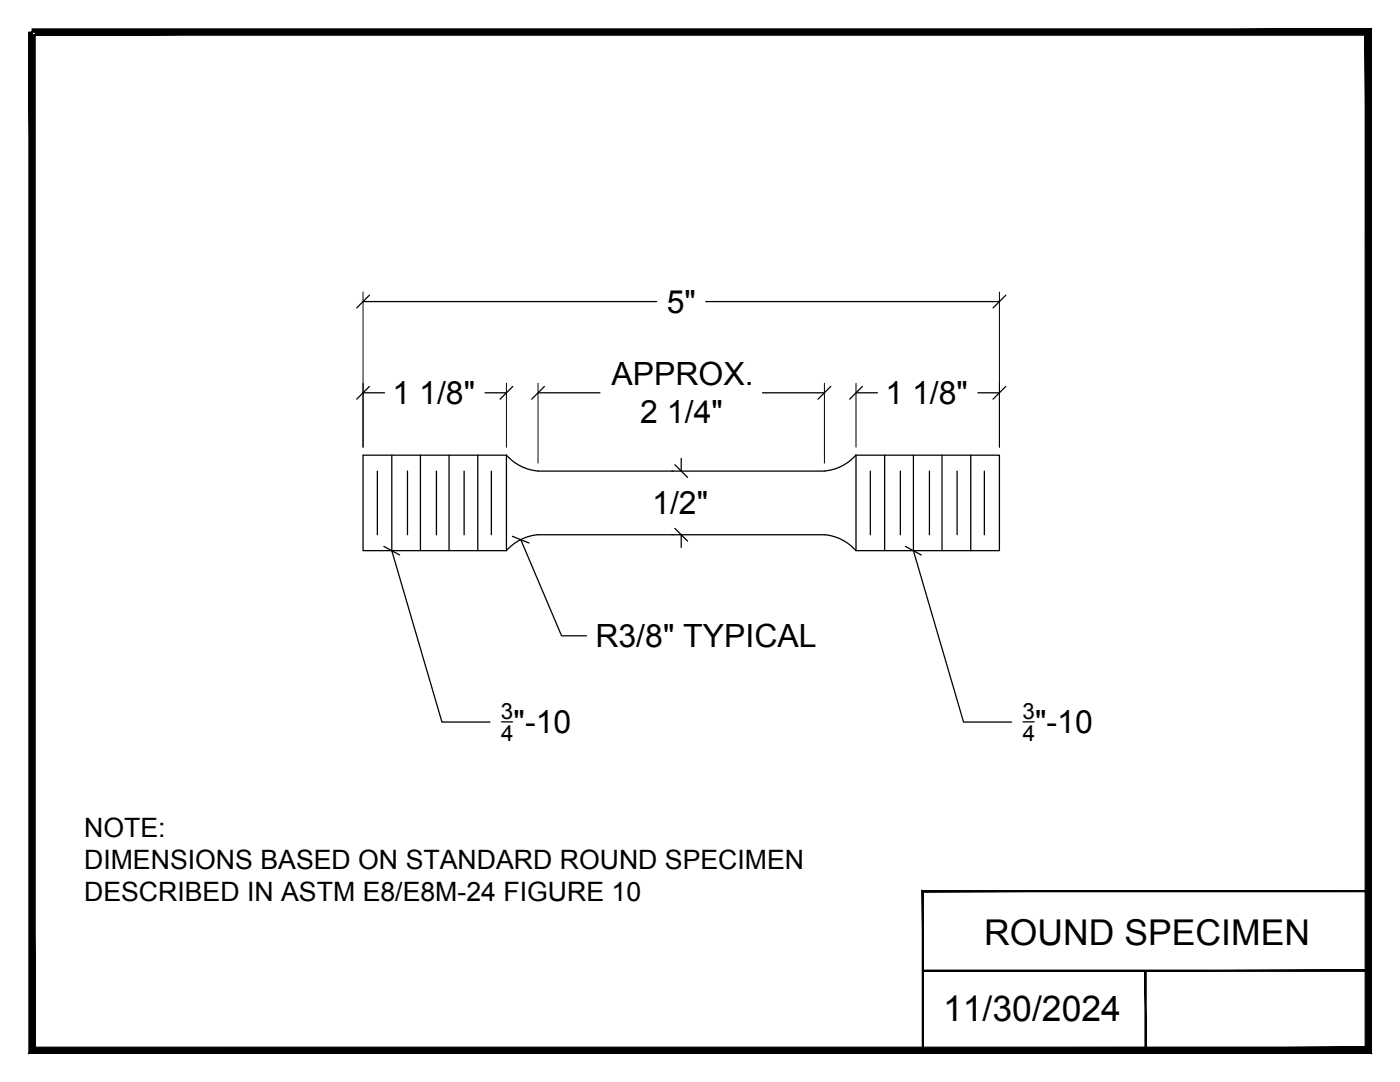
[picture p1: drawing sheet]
<svg xmlns="http://www.w3.org/2000/svg" width="279mm" height="216mm" viewBox="0 0 279 216" stroke-linecap="round" stroke-linejoin="round" font-family="sans-serif">
<!-- layer: 0 -->
<g fill="none" stroke="#000" stroke-width=".25">
<path d="M6.4 6.4v203.2h266.7v-203.2M73.7 58.9l-2.5 2.5M200.7 58.9l-2.5 2.5M72.5 78.4h4.3M72.5 60.2h58.5M73.7 77.1l-2.5 2.6M96.8 78.4h4.3M102.3 77.1l-2.5 2.6M107.4 78.4h12.3M108.6 77.1l-2.5 2.6M140.9 60.2h58.6M152.2 78.4h12.3"/>
<path d="M165.8 77.1l-2.5 2.6M170.8 78.4h4.3M172.1 77.1l-2.5 2.6M195.2 78.4h4.3M200.7 77.1l-2.5 2.6M75.3 94v12.7M78.2 90.8v19.1l10 34.2h9.6M81.3 94v12.7M83.9 90.8v19.1M87.1 94v12.7M89.6 90.8v19.1M92.6 94v12.7"/>
<path d="M95.4 90.8v19.1M98.1 94v12.7M101.1 90.8h-28.6v19.1h28.6M101.1 90.8v19.1M101.1 90.8a9.5 9.5 0 0 0 6.3 3.2h57.1M134.7 92.7l2.5 2.6M136 91.5v2.5M170.8 90.8a9.5 9.5 0 0 1-6.3 3.2M170.8 90.8h28.7v19.1h-28.7M170.8 90.8v19.1M173.7 94v12.7M176.6 90.8v19.1"/>
<path d="M179.7 94v12.7M182.3 90.8v19.1l10 34.2h9.6M185.5 94v12.7M188 90.8v19.1M191 94v12.7M193.7 90.8v19.1M196.4 94v12.7M76.6 109l3.2 1.7M102.3 107l3.3 1.4M103.9 107.7l8.2 19.2h5M107.4 106.7a9.5 9.5 0 0 0-6.3 3.2M107.4 106.7h57.1"/>
<path d="M134.7 105.4l2.5 2.6M136 106.7v2.5M164.5 106.7a9.5 9.5 0 0 1 6.3 3.2M180.7 109l3.2 1.7M100.1 144h2.2M204.2 144h2.2"/>
</g>
<path d="M6.4 6.4h266.7v203.2h-266.7zM72.5 58.3v30.9M199.5 58.3v30.9M101.1 76.5v12.7M107.4 76.5v15.9M164.5 76.5v15.9M170.8 76.5v12.7M134 94h.4M134 106.7h.4" fill="none" stroke="#000" stroke-width=".2"/>
<g fill="#000" stroke="#000" stroke-width=".2">
<path d="M6.4 5.8v1.2l267.3-1.2zM6.4 7l267.3-1.2-1.3 1.2zM273.7 5.8l-1.3 1.2 1.3 203.2zM272.4 7l1.3 203.2-1.3-1.3zM5.8 210.2h267.9l-1.3-1.3zM5.8 210.2l1.2-1.3h265.4zM5.8 6.4v203.8l1.2-1.3zM5.8 6.4h1.2v202.5z"/>
<path d="M184.2 193.6v.2l88.9-.2zM184.2 193.8l88.9-.2v.2z"/>
<path d="M228.5 193.7l.2 15.9v-15.9zM228.5 193.7l.2 15.9h-.2z"/>
<path d="M184 209.7h89.1v-.3zM184 209.7l.3-.3h88.8zM184 177.7v32l.3-.3zM184 177.7l.3 .2v31.5zM184 177.7l.3 .2 88.8-.2zM184.3 177.9l88.8-.2v.2z"/>
</g>
<g font-size="7.1">
<text x="196.4" y="188.6">ROUND SPECIMEN</text>
<text x="188.2" y="203.7">11/30/2024</text>
</g>
<g font-size="6.4">
<text x="133.1" y="62.4">5&quot;</text>
<text x="122" y="76.8">APPROX.</text>
<text x="78.3" y="80.6">1 1/8&quot;</text>
<text x="176.7" y="80.6">1 1/8&quot;</text>
<text x="127.8" y="84.5">2 1/4&quot;</text>
<text x="130.2" y="102.6">1/2&quot;</text>
<text x="118.8" y="129.1">R3/8&quot; TYPICAL</text>
<text x="102.5" y="146.3">&quot;-10</text>
<text x="206.6" y="146.3">&quot;-10</text>
</g>
<g font-size="5.3">
<text x="16.8" y="167">NOTE:</text>
<text x="16.8" y="173.4">DIMENSIONS BASED ON STANDARD ROUND SPECIMEN</text>
<text x="16.8" y="179.8">DESCRIBED IN ASTM E8/E8M-24 FIGURE 10</text>
</g>
<g font-size="4.5">
<text x="99.9" y="143.5">3</text>
<text x="204" y="143.5">3</text>
<text x="100" y="147.8">4</text>
<text x="204.1" y="147.8">4</text>
</g>
</svg>
